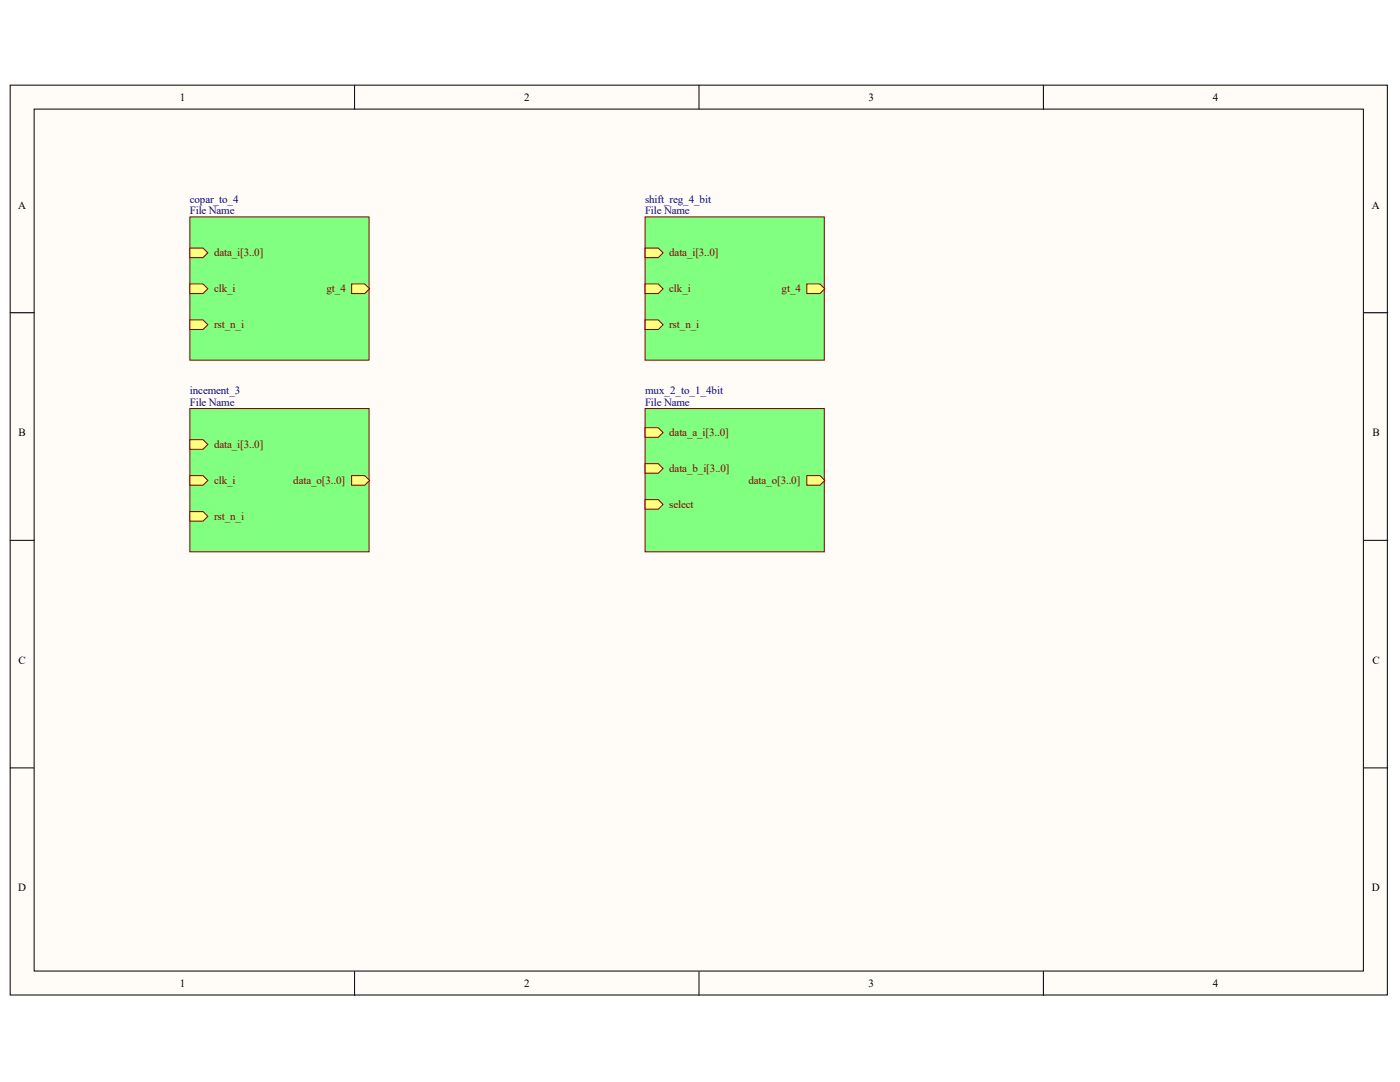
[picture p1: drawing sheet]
<svg xmlns="http://www.w3.org/2000/svg" width="279mm" height="216mm" viewBox="0 0 279 216" stroke-linecap="round" stroke-linejoin="round" font-family="sans-serif">
<g fill="#fffcf8" stroke="#000" stroke-width=".2">
<path d="M2 17h274.9v181.5h-274.9z"/>
<path d="M6.8 21.8h265.3v172h-265.3z"/>
</g>
<path d="M70.8 17v4.8M139.5 17v4.8M208.2 17v4.8M2 62.4h4.8M272.2 62.4h4.8M2 107.8h4.8M272.2 107.8h4.8M2 153.2h4.8M272.2 153.2h4.8M70.8 193.9v4.7M139.5 193.9v4.7M208.2 193.9v4.7" fill="none" stroke="#000" stroke-width=".2"/>
<path d="M37.9 43.3h35.8v28.6h-35.8z" fill="#80ff80" stroke="#800000" stroke-width=".2"/>
<path d="M37.9 49.5h2.6l1 1-1 .9h-2.6z" fill-rule="evenodd" fill="#ffff80"/>
<path d="M37.9 49.5h2.6l1 1-1 .9h-2.6z" fill="none" stroke="#800000" stroke-width=".2"/>
<path d="M37.9 56.7h2.6l1 .9-1 1h-2.6z" fill-rule="evenodd" fill="#ffff80"/>
<path d="M37.9 56.7h2.6l1 .9-1 1h-2.6z" fill="none" stroke="#800000" stroke-width=".2"/>
<path d="M37.9 63.8h2.6l1 1-1 .9h-2.6z" fill-rule="evenodd" fill="#ffff80"/>
<path d="M37.9 63.8h2.6l1 1-1 .9h-2.6z" fill="none" stroke="#800000" stroke-width=".2"/>
<path d="M70.2 56.7h2.6l1 .9-1 1h-2.6z" fill-rule="evenodd" fill="#ffff80"/>
<path d="M70.2 56.7h2.6l1 .9-1 1h-2.6z" fill="none" stroke="#800000" stroke-width=".2"/>
<path d="M37.9 81.5h35.8v28.6h-35.8z" fill="#80ff80" stroke="#800000" stroke-width=".2"/>
<path d="M37.9 87.7h2.6l1 1-1 .9h-2.6z" fill-rule="evenodd" fill="#ffff80"/>
<path d="M37.9 87.7h2.6l1 1-1 .9h-2.6z" fill="none" stroke="#800000" stroke-width=".2"/>
<path d="M37.9 94.9h2.6l1 1-1 .9h-2.6z" fill-rule="evenodd" fill="#ffff80"/>
<path d="M37.9 94.9h2.6l1 1-1 .9h-2.6z" fill="none" stroke="#800000" stroke-width=".2"/>
<path d="M37.9 102.1h2.6l1 .9-1 1h-2.6z" fill-rule="evenodd" fill="#ffff80"/>
<path d="M37.9 102.1h2.6l1 .9-1 1h-2.6z" fill="none" stroke="#800000" stroke-width=".2"/>
<path d="M70.2 94.9h2.6l1 1-1 .9h-2.6z" fill-rule="evenodd" fill="#ffff80"/>
<path d="M70.2 94.9h2.6l1 1-1 .9h-2.6z" fill="none" stroke="#800000" stroke-width=".2"/>
<path d="M128.7 43.3h35.8v28.6h-35.8z" fill="#80ff80" stroke="#800000" stroke-width=".2"/>
<path d="M128.7 49.5h2.7l.9 1-.9 .9h-2.7z" fill-rule="evenodd" fill="#ffff80"/>
<path d="M128.7 49.5h2.7l.9 1-.9 .9h-2.7z" fill="none" stroke="#800000" stroke-width=".2"/>
<path d="M128.7 56.7h2.7l.9 .9-.9 1h-2.7z" fill-rule="evenodd" fill="#ffff80"/>
<path d="M128.7 56.7h2.7l.9 .9-.9 1h-2.7z" fill="none" stroke="#800000" stroke-width=".2"/>
<path d="M128.7 63.8h2.7l.9 1-.9 .9h-2.7z" fill-rule="evenodd" fill="#ffff80"/>
<path d="M128.7 63.8h2.7l.9 1-.9 .9h-2.7z" fill="none" stroke="#800000" stroke-width=".2"/>
<path d="M161 56.7h2.6l1 .9-1 1h-2.6z" fill-rule="evenodd" fill="#ffff80"/>
<path d="M161 56.7h2.6l1 .9-1 1h-2.6z" fill="none" stroke="#800000" stroke-width=".2"/>
<path d="M128.7 81.5h35.8v28.6h-35.8z" fill="#80ff80" stroke="#800000" stroke-width=".2"/>
<path d="M128.7 85.3h2.7l.9 1-.9 1h-2.7z" fill-rule="evenodd" fill="#ffff80"/>
<path d="M128.7 85.3h2.7l.9 1-.9 1h-2.7z" fill="none" stroke="#800000" stroke-width=".2"/>
<path d="M128.7 92.5h2.7l.9 1-.9 .9h-2.7z" fill-rule="evenodd" fill="#ffff80"/>
<path d="M128.7 92.5h2.7l.9 1-.9 .9h-2.7z" fill="none" stroke="#800000" stroke-width=".2"/>
<path d="M161 94.9h2.6l1 1-1 .9h-2.6z" fill-rule="evenodd" fill="#ffff80"/>
<path d="M161 94.9h2.6l1 1-1 .9h-2.6z" fill="none" stroke="#800000" stroke-width=".2"/>
<path d="M128.7 99.7h2.7l.9 .9-.9 1h-2.7z" fill-rule="evenodd" fill="#ffff80"/>
<path d="M128.7 99.7h2.7l.9 .9-.9 1h-2.7z" fill="none" stroke="#800000" stroke-width=".2"/>
<g font-size="2.2">
<text x="35.9" y="20.1">1</text>
<text x="104.6" y="20.1">2</text>
<text x="173.3" y="20.1">3</text>
<text x="242.1" y="20.1">4</text>
<text x="3.6" y="41.6">A</text>
<text x="273.8" y="41.6">A</text>
<text x="3.7" y="87">B</text>
<text x="273.9" y="87">B</text>
<text x="3.7" y="132.4">C</text>
<text x="273.9" y="132.4">C</text>
<text x="3.6" y="177.8">D</text>
<text x="273.8" y="177.8">D</text>
<text x="35.9" y="196.9">1</text>
<text x="104.6" y="196.9">2</text>
<text x="173.3" y="196.9">3</text>
<text x="242.1" y="196.9">4</text>
</g>
<g font-size="2.2" fill="#000080">
<text x="37.9" y="40.4">copar_to_4</text>
<text x="128.7" y="40.4">shift_reg_4_bit</text>
<text x="37.9" y="42.8">File Name</text>
<text x="128.7" y="42.8">File Name</text>
<text x="37.9" y="78.6">incement_3</text>
<text x="37.9" y="81.1">File Name</text>
<text x="128.7" y="78.6">mux_2_to_1_4bit</text>
<text x="128.7" y="81.1">File Name</text>
</g>
<g font-size="2.2" fill="#800000">
<text x="42.7" y="51.2">data_i[3..0]</text>
<text x="133.6" y="51.2">data_i[3..0]</text>
<text x="42.7" y="58.3">clk_i</text>
<text x="65.1" y="58.3">gt_4</text>
<text x="133.6" y="58.3">clk_i</text>
<text x="156" y="58.3">gt_4</text>
<text x="42.7" y="65.5">rst_n_i</text>
<text x="133.6" y="65.5">rst_n_i</text>
<text x="42.7" y="89.4">data_i[3..0]</text>
<text x="133.6" y="87">data_a_i[3..0]</text>
<text x="133.6" y="94.2">data_b_i[3..0]</text>
<text x="42.7" y="96.6">clk_i</text>
<text x="58.5" y="96.6">data_o[3..0]</text>
<text x="133.6" y="101.4">select</text>
<text x="149.4" y="96.6">data_o[3..0]</text>
<text x="42.7" y="103.8">rst_n_i</text>
</g>
</svg>
